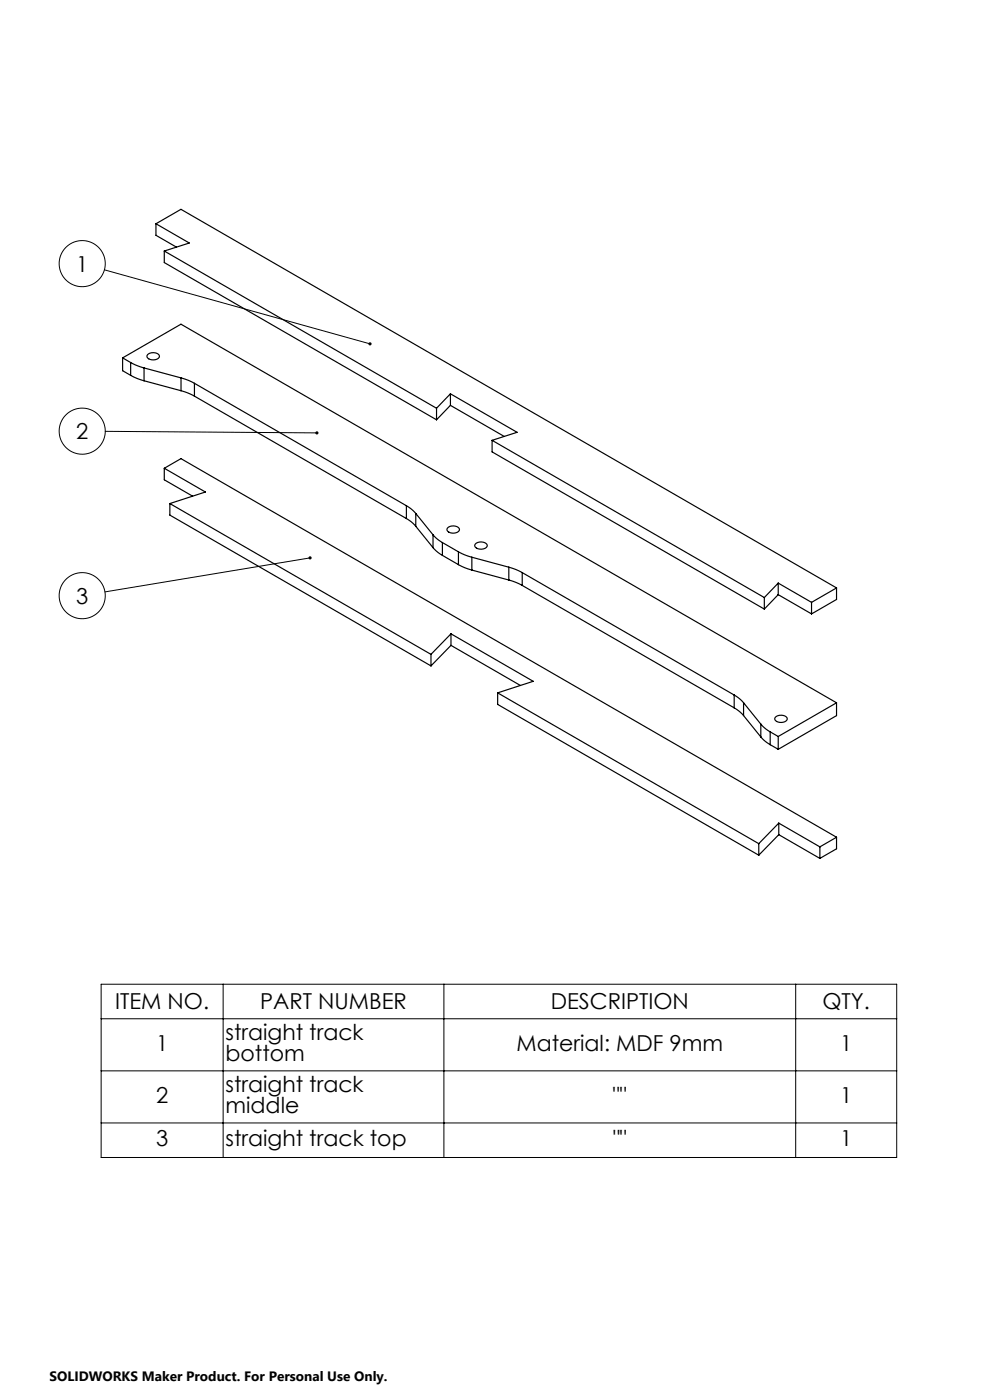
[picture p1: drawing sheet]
<svg xmlns="http://www.w3.org/2000/svg" width="210mm" height="297mm" viewBox="0 0 210 297" stroke-linecap="round" stroke-linejoin="round" font-family="sans-serif">
<g fill="none" stroke="#000" stroke-width=".25">
<path d="M33.1 47.5l5.3-3.1 139.1 80.3M33.1 47.5l7.1 4.1-5.3 1.7M33.1 47.5v2.4l4.3 2.5M34.9 53.3v2.4l57.7 33.4M34.9 53.3l57.7 33.3M26 75.9l12.4-7.1 139.1 80.3M26 75.9l1.7 1M26 75.9v2.7l1.7 1M27.7 76.9l2.9 1.2M27.7 79.6l2.9 1.2M27.7 76.9v2.7M30.6 78.1l7.8 2.1"/>
<path d="M30.6 78.1v2.7M31.3 75.3a1.68 1.68 0 0 1 2.5 .3 1.57 1.57 0 0 1-2.5 .3l-.1-.4zM30.6 80.8l7.8 2.1M34.9 99.3l3.5-2 139.1 80.3M34.9 99.3l8.7 5.1-7.6 2.4M34.9 99.3v2.5l6 3.5M38.4 80.2l2.8 1.1M38.4 82.9l2.8 1.1M38.4 80.2v2.7M41.2 81.3l45 26M41.2 81.3v2.7M41.2 84l45 26"/>
<path d="M92.6 86.6v2.5M95.5 83.5l14.2 8.2-5.3 1.7M95.5 83.5l-2.9 3.1M95.5 83.5v2.5M95.5 86l11.5 6.6M95.5 86l-2.9 3.1M104.4 93.4l57.7 33.4M104.4 93.4v2.5l57.7 33.3M36 106.8l55.4 32M36 106.8v2.5l55.4 32M86.2 107.3l1.1 .8 .9 .8M86.2 110l1.1 .8 .9 .8"/>
<path d="M86.2 107.3v2.7M88.2 108.9l3.7 4.6M88.2 108.9v2.7M88.2 111.6l3.7 4.6M91.9 113.5l.8 .8 1.1 .8M91.9 116.2l.8 .9 1.1 .7M91.9 113.5v2.7M93.8 117.8l3.4 2M93.8 115.1l3.4 2M93.8 115.1v2.7M94.9 112a1.68 1.68 0 0 1 2.6 .3 1.57 1.57 0 0 1-2.5 .4l-.2-.2zM97.2 117.1l2.9 1.1"/>
<path d="M97.2 119.8l2.9 1.1M97.2 117.1v2.7M100.1 118.2l7.8 2.1M100.1 118.2v2.7M100.8 115.4a1.68 1.68 0 0 1 2.6 .3 1.57 1.57 0 0 1-2.6 .4l-.1-.4zM91.4 138.8v2.5M95.7 134.5l17.4 10-7.5 2.5M95.7 134.5l-4.3 4.3M95.7 134.5v2.4M95.7 136.9l14.7 8.5M95.7 136.9l-4.3 4.4M100.1 120.9l7.8 2.1"/>
<path d="M107.9 120.3l2.9 1.2M107.9 123l2.9 1.2M107.9 120.3v2.7M110.8 121.5l44.9 25.9M110.8 121.5v2.7M110.8 124.2l44.9 26M162.1 126.8v2.4M165.1 123.7v2.5M165.1 123.7l7 4.1M165.1 123.7l-3 3.1M165.1 126.2l7 4M165.1 126.2l-3 3"/>
<path d="M172.1 127.8v2.4M177.5 124.7v2.5l-5.4 3M177.5 124.7l-5.4 3.1M105.6 147l55.4 32M105.6 147v2.4l55.4 32M155.7 147.4l1.2 .8 .8 .9M155.7 150.2l1.2 .7 .8 .9M155.7 147.4v2.8M157.7 149.1l3.7 4.5M157.7 149.1v2.7M157.7 151.8l3.7 4.5M161.4 153.6l.9 .9 1.1 .8"/>
<path d="M161.4 156.3l.9 .9 1.1 .8M161.4 153.6v2.7M163.4 158l1.7 1M163.4 155.3v2.7M163.4 155.3l1.7 .9M164.4 152.2a1.68 1.68 0 0 1 2.6 .3 1.57 1.57 0 0 1-2.5 .4l-.1-.3zM165.1 156.2v2.8M177.5 149.1v2.7l-12.4 7.2M177.5 149.1l-12.4 7.1M161 179v2.4M165.2 174.6l8.7 5.1M165.2 174.6l-4.2 4.4"/>
<path d="M165.2 174.6v2.5M165.2 177.1l8.7 5M165.2 177.1l-4.2 4.3M173.9 179.7v2.4M177.5 177.6l-3.6 2.1M177.5 177.6v2.5l-3.6 2"/>
</g>
<g fill="none" stroke="#000" stroke-width=".21">
<path d="M22.1 57.2l56.4 15.7M22.3 91.5l44.9 .3M65.8 118.4l-43.5 7.2M21.5 208.8h168.7v36.8h-168.7zM21.5 216.1h168.7M47.3 208.8v36.8M94.2 208.8v36.8M168.8 208.8v36.8M21.5 227.2h168.7M21.5 238.2h168.7"/>
<circle cx="17.4" cy="55.9" r="4.9"/>
<circle cx="17.4" cy="91.5" r="4.9"/>
<circle cx="17.4" cy="126.4" r="4.9"/>
</g>
<path d="M78.3 72.7l-.1 .4 .5 .1 .1-.2-.3-.1 .3 .1-.1-.3zM67 91.6a.34 .34 0 0 0 .1 .5 .34 .34 0 0 0 .5-.3h-.4h.4l-.3-.3zM65.5 118.1a.34 .34 0 0 0 .2 .6 .34 .34 0 0 0 .4-.4l-.3 .1 .3-.1-.3-.3z" fill="#000"/>
<g font-size="4.7">
<text x="16.1" y="57.6">1</text>
<text x="16.1" y="93.2">2</text>
<text x="16.1" y="128.1">3</text>
<text x="24.4" y="214.1">ITEM NO.</text>
<text x="55.2" y="214.1">PART NUMBER</text>
<text x="116.8" y="214.1">DESCRIPTION</text>
<text x="174.4" y="214.1">QTY.</text>
<text x="47.8" y="220.6">straight track</text>
<text x="33.1" y="222.9">1</text>
<text x="47.8" y="225.2">bottom</text>
<text x="109.6" y="222.9">Material: MDF 9mm</text>
<text x="178.2" y="222.9">1</text>
<text x="33.1" y="233.9">2</text>
<text x="47.8" y="231.7">straight track</text>
<text x="130" y="233.9">&quot;&quot;</text>
<text x="178.2" y="233.9">1</text>
<text x="47.8" y="236.2">middle</text>
<text x="33.1" y="243.1">3</text>
<text x="47.8" y="243.1">straight track top</text>
<text x="130" y="243.1">&quot;&quot;</text>
<text x="178.2" y="243.1">1</text>
</g>
<text font-size="2.9" x="10.5" y="292.9">SOLIDWORKS Maker Product. For Personal Use Only.</text>
</svg>
